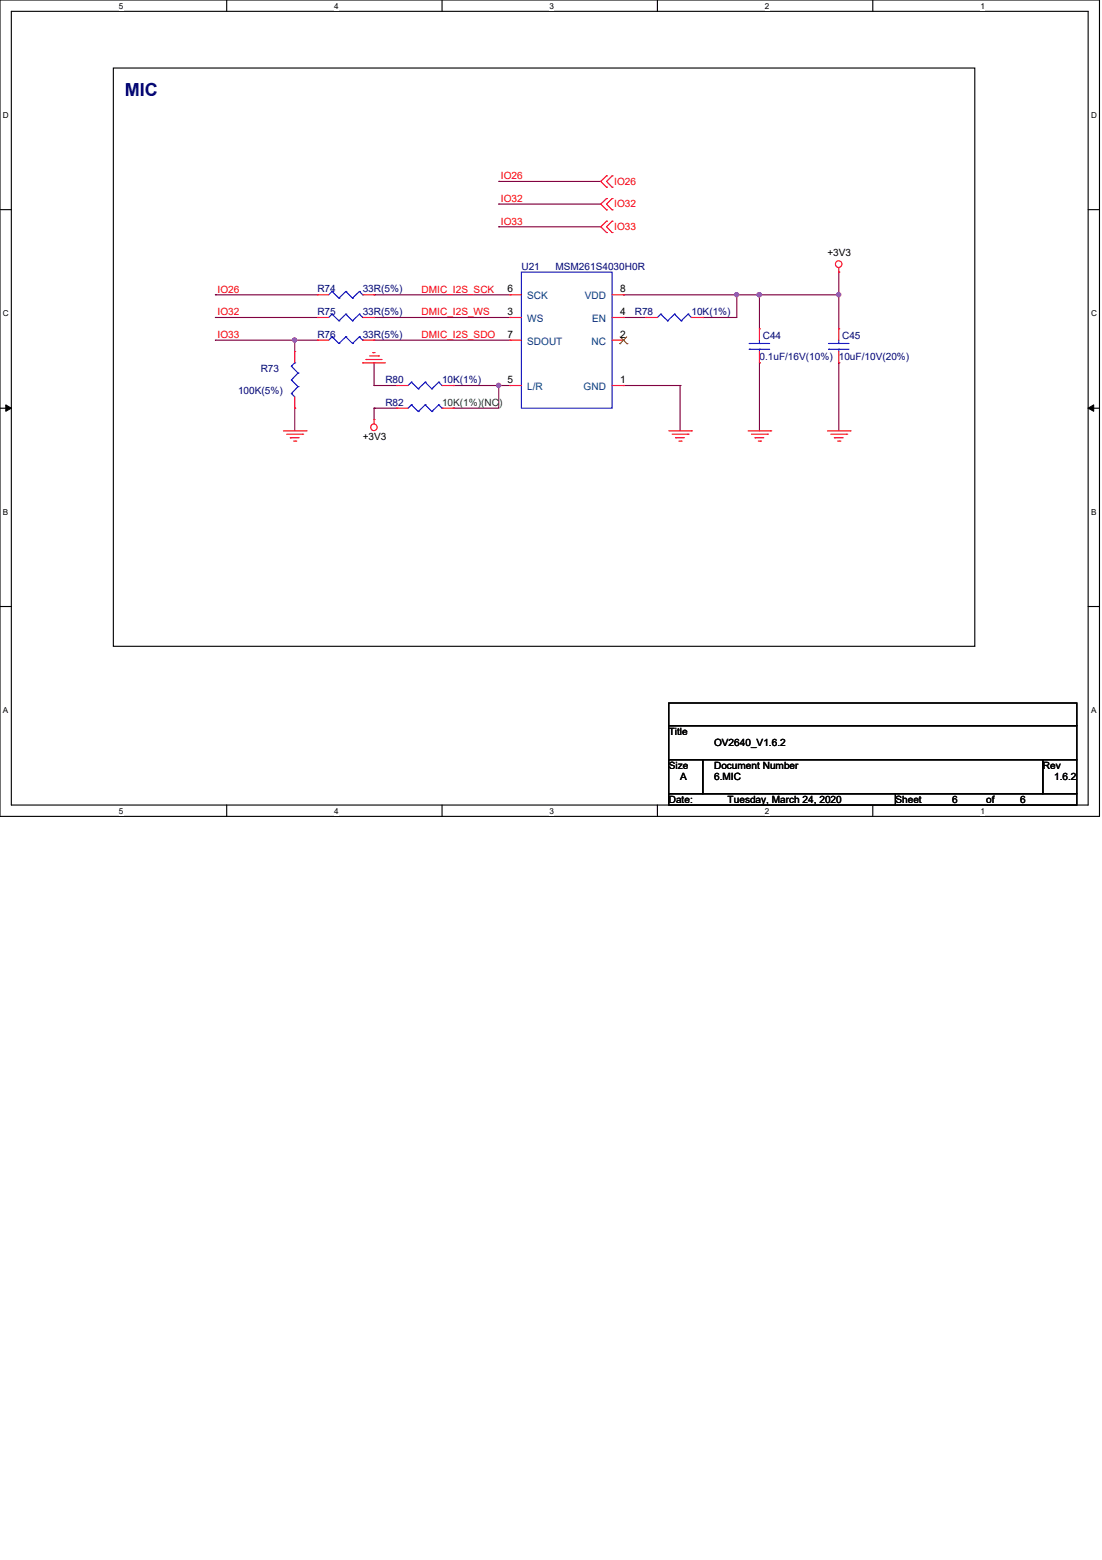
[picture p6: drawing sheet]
<svg xmlns="http://www.w3.org/2000/svg" width="210mm" height="297mm" viewBox="0 0 210 297" stroke-linecap="round" stroke-linejoin="round" font-family="sans-serif">
<path d="M0 0h209.4v155.4h-209.4zM2.2 2.2h205.1v151.1h-205.1z" fill="none" stroke="#000" stroke-width=".21"/>
<g fill="#fff">
<path d="M22.6 .3h.9v1.7h-.9z"/>
<path d="M22.6 153.5h.9v1.8h-.9z"/>
</g>
<path d="M43.2 0v2.2M43.2 153.3v2.1" fill="none" stroke="#000" stroke-width=".21"/>
<g fill="#fff">
<path d="M63.7 .3h.8v1.7h-.8z"/>
<path d="M63.7 153.5h.8v1.8h-.8z"/>
</g>
<path d="M84.2 0v2.2M84.2 153.3v2.1" fill="none" stroke="#000" stroke-width=".21"/>
<g fill="#fff">
<path d="M104.7 .3h.8v1.7h-.8z"/>
<path d="M104.7 153.5h.8v1.8h-.8z"/>
</g>
<path d="M125.2 0v2.2M125.2 153.3v2.1" fill="none" stroke="#000" stroke-width=".21"/>
<g fill="#fff">
<path d="M145.7 .3h.9v1.7h-.9z"/>
<path d="M145.7 153.5h.9v1.8h-.9z"/>
</g>
<path d="M166.2 0v2.2M166.2 153.3v2.1" fill="none" stroke="#000" stroke-width=".21"/>
<g fill="#fff">
<path d="M186.7 .3h.9v1.7h-.9z"/>
<path d="M186.7 153.5h.9v1.8h-.9z"/>
<path d="M.6 21h1.1v1.8h-1.1z"/>
<path d="M207.8 21h1.1v1.8h-1.1z"/>
<path d="M.6 58.8h1.1v1.7h-1.1z"/>
<path d="M207.8 58.8h1.1v1.7h-1.1z"/>
</g>
<path d="M0 39.9h2.2M207.3 39.9h2.1" fill="none" stroke="#000" stroke-width=".21"/>
<g fill="#fff">
<path d="M.6 96.6h1v1.7h-1z"/>
<path d="M207.8 96.6h1v1.7h-1z"/>
</g>
<path d="M0 77.7h2.2M207.3 77.7h2.1" fill="none" stroke="#000" stroke-width=".21"/>
<path d="M1.1 77.1l1.1 .6-1.1 .6zM207.3 77.7l1-.6v1.2z" fill="#000"/>
<path d="M1.1 77.1l1.1 .6-1.1 .6zM207.3 77.7l1-.6v1.2z" fill="none" stroke="#000" stroke-width=".19"/>
<g fill="#fff">
<path d="M.6 134.4h.9v1.7h-.9z"/>
<path d="M207.8 134.4h1v1.7h-1z"/>
</g>
<path d="M21.6 13h164.1v110.1h-164.1zM0 115.5h2.2M207.3 115.5h2.1" fill="none" stroke="#000" stroke-width=".21"/>
<path d="M144.7 56.1h.1M144.7 56.1h15.1" fill="none" stroke="#7f003f" stroke-width=".21"/>
<circle cx="159.7" cy="56.1" r=".4" fill="#f0f"/>
<circle cx="159.7" cy="56.1" r=".4" fill="none" stroke="#f0f" stroke-width=".21"/>
<circle cx="144.6" cy="56.1" r=".4" fill="#f0f"/>
<circle cx="144.6" cy="56.1" r=".4" fill="none" stroke="#f0f" stroke-width=".21"/>
<path d="M140.3 56.1h.1M140.3 56.1v4.4h-6.4M140.3 56.1h4.4M133.9 60.5h.1" fill="none" stroke="#7f003f" stroke-width=".21"/>
<circle cx="140.3" cy="56.1" r=".4" fill="#f0f"/>
<circle cx="140.3" cy="56.1" r=".4" fill="none" stroke="#f0f" stroke-width=".21"/>
<g fill="none" stroke="#7f003f" stroke-width=".21">
<path d="M41 56.1h.1M41 56.1h19.5M71.2 56.1h.1M71.2 56.1h26M41 60.5h.1M41 60.5h19.5M56.1 64.8h.1M56.1 77.7h.1M56.1 64.8h4.4M56.1 64.8v2.1M56.1 77.7v4.3M71.2 60.5h.1"/>
<path d="M71.2 64.8h.1M71.2 60.5h26M71.2 64.8h26"/>
</g>
<circle cx="56.1" cy="64.7" r=".4" fill="#f0f"/>
<circle cx="56.1" cy="64.7" r=".4" fill="none" stroke="#f0f" stroke-width=".21"/>
<g fill="none" stroke="#7f003f" stroke-width=".21">
<path d="M144.7 56.1h.1M144.7 56.1v6.5M159.8 51.8h.1M159.8 56.1h.1M159.8 51.8v10.8M118.7 73.4h.1M118.7 73.4h10.8M129.5 73.4h.1M129.5 73.4v8.6M144.7 69.1h.1M144.7 69.1v12.9M159.8 69.1h.1"/>
<path d="M159.8 69.1v12.9"/>
</g>
<circle cx="144.6" cy="56.1" r=".4" fill="#f0f"/>
<circle cx="144.6" cy="56.1" r=".4" fill="none" stroke="#f0f" stroke-width=".21"/>
<path d="M95 73.4h.1M95 73.4h2.2M118.7 60.5h.1M118.7 60.5h4.4" fill="none" stroke="#7f003f" stroke-width=".21"/>
<circle cx="95" cy="73.4" r=".4" fill="#f0f"/>
<circle cx="95" cy="73.4" r=".4" fill="none" stroke="#f0f" stroke-width=".21"/>
<g fill="none" stroke="#7f003f" stroke-width=".21">
<path d="M95 34.5h.1M95 38.9h.1M95 34.5h19.4M95 38.9h19.4M95 43.2h.1M95 43.2h19.4M118.7 56.1h.1M118.7 56.1h21.6M41 64.8h.1M41 64.8h15.1M71.2 73.4h.1M71.2 69.1h.1"/>
<path d="M71.2 77.7h.1M71.2 73.4h4.4M71.2 69.1v4.3M71.2 77.7v2.2M71.2 77.7h4.4M86.4 77.7h.1M86.4 73.4h.1M86.4 73.4h8.6M95 73.4h.1M95 73.4v4.3h-8.6"/>
</g>
<g fill="none" stroke="#f00" stroke-width=".21">
<path d="M115.5 33.5h.1M115.5 35.6h.1M115.5 37.8h.1M115.5 40h.1M115.5 33.5l-1.1 1 1.1 1.1M115.5 37.8l-1.1 1.1 1.1 1.1M116.6 35.6h.1M116.6 33.5h.1M116.6 40h.1M116.6 37.8h.1M116.6 33.5l-1.1 1 1.1 1.1M116.6 37.8l-1.1 1.1 1.1 1.1"/>
<path d="M60.5 56.1h.1M60.5 56.1h2.1M69.1 56.1h2.1M71.2 56.1h.1M97.2 56.1h.1M97.2 56.1h2.1M115.5 42.1h.1M115.5 44.3h.1M115.5 42.1l-1.1 1.1 1.1 1.1M116.6 44.3h.1M116.6 42.1h.1M116.6 42.1l-1.1 1.1 1.1 1.1"/>
<path d="M116.6 56.1h2.1M118.7 56.1h.1M159.8 51.8h.1M159.8 51v.8M56.1 77.7h.1M56.1 66.9h.1M56.1 66.9v2.2M56.1 75.6v2.1M60.5 60.5h.1M60.5 64.8h.1M60.5 60.5h2.1M60.5 64.8h2.1"/>
<path d="M69.1 69.1h.1M69.1 69.1h4.3M69.1 60.5h2.1M69.1 64.8h2.1M69.7 68.5h.1M69.7 68.5h3.1M70.4 67.8h1.7M71 67.1h.1M71 67.1h.5M71.2 79.9h.1M71.2 60.5h.1M71.2 64.8h.1"/>
<path d="M71.2 79.9v.8M72.1 67.8h.1M75.6 73.4h.1M75.6 77.7h.1M75.6 73.4h2.1M75.6 77.7h2.1M84.2 73.4h2.2M84.2 77.7h2.2M86.4 73.4h.1M86.4 77.7h.1M97.2 60.5h.1M97.2 64.8h.1"/>
<path d="M97.2 73.4h.1M97.2 60.5h2.1M97.2 73.4h2.1M97.2 64.8h2.1M116.6 60.5h2.1M116.6 73.4h2.1M116.6 64.8h2.1M118.7 73.4h.1M118.7 60.5h.1M118.7 64.8h.1M123.1 60.5h.1M123.1 60.5h2.1"/>
<path d="M131.7 60.5h2.2M133.9 60.5h.1M144.7 69.1h.1M144.7 62.6h.1M144.7 62.6v2.2M144.7 66.9v2.2M159.8 69.1h.1M159.8 62.6h.1M159.8 62.6v2.2M159.8 66.9v2.2M54 82h4.3M54.6 82.7h3.1"/>
<path d="M55.3 83.4h.1M55.3 83.4h1.7M55.9 84h.4M56.3 84h.1M57.7 82.7h.1M58.3 82h.1M127.4 82h4.3M128 82.7h3.1M128.7 83.4h.1M128.7 83.4h1.7M129.3 84h.5M129.8 84h.1"/>
<path d="M131.1 82.7h.1M131.7 82h.1M142.5 82h4.3M143.1 82.7h3.1M143.8 83.4h.1M143.8 83.4h1.7M144.4 84h.5M144.9 84h.1M146.2 82.7h.1M146.8 82h.1M157.6 82h4.3M158.2 82.7h3.1"/>
<path d="M158.9 83.4h.1M158.9 83.4h1.7M159.6 84h.4M160 84h.1M161.3 82.7h.1M161.9 82h.1"/>
<circle cx="159.7" cy="50.3" r=".63"/>
<circle cx="71.2" cy="81.4" r=".63"/>
</g>
<path d="M127.4 133.9h77.7v4.3h-77.7zM127.4 138.2h77.7v6.5h-77.7zM127.4 144.7h6.5v6.4h-6.5zM127.4 151.1h43.2v2.2h-43.2zM133.9 144.7h64.7v6.4h-64.7zM170.6 151.1h34.5v2.2h-34.5zM198.6 144.7h6.5v6.4h-6.5z" fill="none" stroke="#000" stroke-width=".21"/>
<g fill="none" stroke="#00f" stroke-width=".21">
<path d="M63.2 55.5h.1M63.2 59.8h.1M63.2 55.5l-.6 .6M63.2 55.5l1.4 1.3M63.2 59.8l-.6 .7M63.2 59.8l1.4 1.3M64.6 56.8h.1M65.9 55.5h.1M65.9 59.8h.1M65.9 55.5l-1.3 1.3M65.9 55.5l1.2 1.3M65.9 59.8l-1.3 1.3"/>
<path d="M65.9 59.8l1.2 1.3M67.1 56.8h.1M68.5 55.5h.1M68.5 59.8h.1M68.5 55.5l-1.4 1.3M68.5 55.5l.6 .6M68.5 59.8l-1.4 1.3M68.5 59.8l.6 .7M69.1 56.1h.1M99.3 51.8h17.3v25.9h-17.3zM125.9 59.8h.1M125.9 59.8l-.7 .7"/>
<path d="M125.9 59.8l1.3 1.3M128.5 59.8h.1M128.5 59.8l-1.3 1.3M128.5 59.8l1.3 1.3M131.1 59.8h.1M131.1 59.8l-1.3 1.3M131.1 59.8l.6 .7M55.5 74.9h.1M55.5 72.3h.1M55.5 69.7h.1M55.5 74.9l.6 .7M55.5 72.3l1.3 1.3"/>
<path d="M55.5 69.7l1.3 1.3M56.1 69.1h.1M56.1 69.1l-.6 .6M56.8 73.6h.1M56.8 71h.1M56.8 73.6l-1.3 1.3M56.8 71l-1.3 1.3M63.2 64.1h.1M63.2 64.1l-.6 .7M63.2 64.1l1.4 1.3M64.6 61.1h.1M64.6 65.4h.1"/>
<path d="M65.9 64.1h.1M65.9 64.1l-1.3 1.3M65.9 64.1l1.2 1.3M67.1 61.1h.1M67.1 65.4h.1M68.5 64.1h.1M68.5 64.1l-1.4 1.3M68.5 64.1l.6 .7M69.1 60.5h.1M69.1 64.8h.1M78.4 72.8h.1M78.4 77.1h.1"/>
<path d="M78.4 72.8l-.7 .6M78.4 72.8l1.3 1.2M78.4 77.1l-.7 .6M78.4 77.1l1.3 1.3M79.7 74h.1M79.7 78.4h.1M81 72.8h.1M81 77.1h.1M81 72.8l-1.3 1.2M81 72.8l1.3 1.2M81 77.1l-1.3 1.3M81 77.1l1.3 1.3"/>
<path d="M82.3 74h.1M82.3 78.4h.1M83.6 72.8h.1M83.6 77.1h.1M83.6 72.8l-1.3 1.2M83.6 72.8l.6 .6M83.6 77.1l-1.3 1.3M83.6 77.1l.6 .6M84.2 73.4h.1M84.2 77.7h.1M127.2 61.1h.1M129.8 61.1h.1"/>
<path d="M131.7 60.5h.1M142.7 65.4h.1M142.7 66.5h.1M142.7 65.4h3.9M142.7 66.5h3.9M144.7 66.5h.1M144.7 65.4h.1M144.7 64.8v.6M144.7 66.5v.4M157.8 65.4h.1M157.8 66.5h.1M157.8 65.4h3.9"/>
<path d="M157.8 66.5h3.9M159.8 66.5h.1M159.8 65.4h.1M159.8 64.8v.6M159.8 66.5v.4"/>
</g>
<path d="M118.1 65.4h.1M118.1 64.1l1.3 1.3M119.4 64.1l-1.3 1.3M119.4 65.4h.1" fill="none" stroke="#7f3f00" stroke-width=".19"/>
<circle cx="159.7" cy="56.1" r=".4" fill="#f0f"/>
<circle cx="159.7" cy="56.1" r=".4" fill="none" stroke="#f0f" stroke-width=".21"/>
<circle cx="144.6" cy="56.1" r=".4" fill="#f0f"/>
<circle cx="144.6" cy="56.1" r=".4" fill="none" stroke="#f0f" stroke-width=".21"/>
<circle cx="140.3" cy="56.1" r=".4" fill="#f0f"/>
<circle cx="140.3" cy="56.1" r=".4" fill="none" stroke="#f0f" stroke-width=".21"/>
<circle cx="56.1" cy="64.7" r=".4" fill="#f0f"/>
<circle cx="56.1" cy="64.7" r=".4" fill="none" stroke="#f0f" stroke-width=".21"/>
<circle cx="144.6" cy="56.1" r=".4" fill="#f0f"/>
<circle cx="144.6" cy="56.1" r=".4" fill="none" stroke="#f0f" stroke-width=".21"/>
<circle cx="95" cy="73.4" r=".4" fill="#f0f"/>
<circle cx="95" cy="73.4" r=".4" fill="none" stroke="#f0f" stroke-width=".21"/>
<text font-size="3.4" fill="#00007f" x="23.7" y="18.3">MIC</text>
<g font-size="1.9" fill="#f00">
<text x="95.4" y="34.1">IO26</text>
<text x="117" y="35.2">IO26</text>
<text x="95.4" y="38.4">IO32</text>
<text x="117" y="39.5">IO32</text>
<text x="95.4" y="42.8">IO33</text>
<text x="117" y="43.8">IO33</text>
<text x="41.4" y="55.7">IO26</text>
<text x="80.3" y="55.7">DMIC_I2S_SCK</text>
<text x="41.4" y="60">IO32</text>
<text x="41.4" y="64.3">IO33</text>
<text x="80.3" y="60">DMIC_I2S_WS</text>
<text x="80.3" y="64.3">DMIC_I2S_SDO</text>
</g>
<g font-size="1.9" fill="#00007f">
<text x="99.3" y="51.4">U21</text>
<text x="105.8" y="51.4">MSM261S4030H0R</text>
<text x="60.5" y="55.7">R74</text>
<text x="60.5" y="60">R75</text>
<text x="69.1" y="55.7">33R(5%)</text>
<text x="69.1" y="60">33R(5%)</text>
<text x="120.9" y="60">R78</text>
<text x="131.7" y="60">10K(1%)</text>
<text x="60.5" y="64.3">R76</text>
<text x="69.1" y="64.3">33R(5%)</text>
<text x="145.3" y="64.5">C44</text>
<text x="160.4" y="64.5">C45</text>
<text x="49.7" y="70.8">R73</text>
<text x="144.7" y="68.6">0.1uF/16V(10%) 10uF/10V(20%)</text>
<text x="45.3" y="75.1">100K(5%)</text>
<text x="73.4" y="72.9">R80</text>
<text x="73.4" y="77.3">R82</text>
<text x="84.2" y="72.9">10K(1%)</text>
</g>
<g font-size="1.9">
<text x="157.6" y="48.8">+3V3</text>
<text x="96.7" y="55.7">6</text>
<text x="96.7" y="60">3</text>
<text x="118.1" y="55.7">8</text>
<text x="118.1" y="60">4</text>
<text x="96.7" y="64.3">7</text>
<text x="118.1" y="64.3">2</text>
<text x="96.7" y="72.9">5</text>
<text x="118.1" y="72.9">1</text>
<text x="69.1" y="83.7">+3V3</text>
<text x="127.4" y="139.9">Title</text>
<text x="136" y="142">OV2640_V1.6.2</text>
<text x="127.4" y="146.3">Size</text>
<text x="129.5" y="148.5">A</text>
<text x="136" y="146.3">Document Number</text>
<text x="136" y="148.5">6.MIC</text>
<text x="198.6" y="146.3">Rev</text>
<text x="200.8" y="148.5">1.6.2</text>
<text x="127.4" y="152.8">Date:</text>
<text x="138.6" y="152.8">Tuesday, March 24, 2020</text>
<text x="170.6" y="152.8">Sheet</text>
<text x="181.4" y="152.8">6</text>
<text x="187.8" y="152.8">of</text>
<text x="194.3" y="152.8">6</text>
</g>
<g font-size="1.9" fill="#003f7f">
<text x="100.4" y="57">SCK</text>
<text x="111.4" y="57">VDD</text>
<text x="100.4" y="61.3">WS</text>
<text x="100.4" y="65.7">SDOUT</text>
<text x="112.7" y="65.7">NC</text>
<text x="112.8" y="61.3">EN</text>
<text x="100.4" y="74.3">L/R</text>
<text x="111.2" y="74.3">GND</text>
</g>
<text font-size="1.9" fill="#007f00" x="84.2" y="77.3">10K(1%)(NC)</text>
<g font-size="1.6">
<text x="22.6" y="1.7">5</text>
<text x="63.7" y="1.7">4</text>
<text x="104.7" y="1.7">3</text>
<text x="145.7" y="1.7">2</text>
<text x="186.7" y="1.7">1</text>
<text x=".6" y="22.4">D</text>
<text x="207.8" y="22.4">D</text>
<text x=".6" y="60.2">C</text>
<text x="207.8" y="60.2">C</text>
<text x=".6" y="98">B</text>
<text x="207.8" y="98">B</text>
<text x=".6" y="135.8">A</text>
<text x="207.8" y="135.8">A</text>
<text x="22.6" y="154.9">5</text>
<text x="63.7" y="154.9">4</text>
<text x="104.7" y="154.9">3</text>
<text x="145.7" y="154.9">2</text>
<text x="186.7" y="154.9">1</text>
</g>
</svg>
